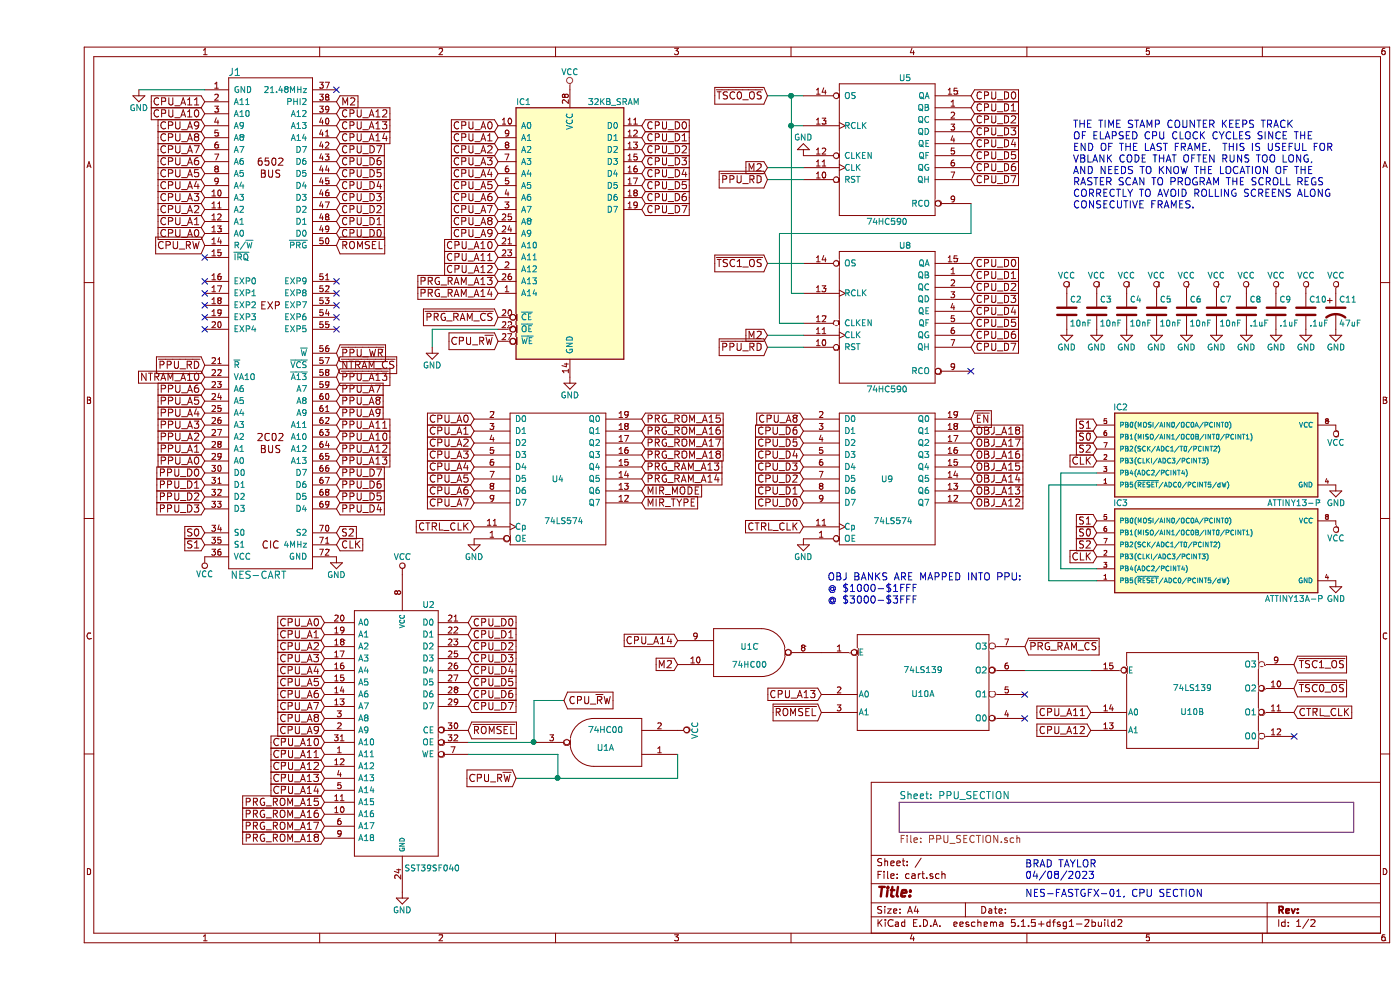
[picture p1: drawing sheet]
EESchema Schematic File Version 4
EELAYER 30 0
EELAYER END
$Descr A4 11693 8268
encoding utf-8
Sheet 1 2
Title ""
Date ""
Rev ""
Comp ""
Comment1 ""
Comment2 ""
Comment3 ""
Comment4 ""
$EndDescr
$Comp
L cart-rescue:NES-CART J1
U 1 1
P 1950 2650
F 0 "J1" H 1650 4700 60  0000 C CNN
F 1 "NES-CART" H 1850 500 60  0000 C CNN
F 2 "ALLSTUFF:NES_CART_FINGERS" H 1950 2850 60  0001 C CNN
F 3 "" H 1950 2850 60  0000 C CNN
	1    1950 2650
	1    0    0    -1  
$EndComp
Text GLabel 1400 850  0    60   Input ~ 0
CPU_A11
Text GLabel 1400 950  0    60   Input ~ 0
CPU_A10
Text GLabel 1400 1050 0    60   Input ~ 0
CPU_A9
Text GLabel 1400 1150 0    60   Input ~ 0
CPU_A8
Text GLabel 1400 1250 0    60   Input ~ 0
CPU_A7
Text GLabel 1400 1350 0    60   Input ~ 0
CPU_A6
Text GLabel 1400 1450 0    60   Input ~ 0
CPU_A5
Text GLabel 1400 1550 0    60   Input ~ 0
CPU_A4
Text GLabel 1400 1650 0    60   Input ~ 0
CPU_A3
Text GLabel 1400 1750 0    60   Input ~ 0
CPU_A2
Text GLabel 1400 1850 0    60   Input ~ 0
CPU_A1
Text GLabel 1400 1950 0    60   Input ~ 0
CPU_A0
Text GLabel 1400 2050 0    60   Input ~ 0
CPU_R~W
NoConn ~ 1400 2350
NoConn ~ 1400 2450
NoConn ~ 1400 2550
NoConn ~ 1400 2650
NoConn ~ 1400 2750
NoConn ~ 2500 2350
NoConn ~ 2500 2650
NoConn ~ 2500 2750
NoConn ~ 1400 2150
NoConn ~ 2500 750 
Text GLabel 1400 3050 0    60   Input ~ 0
~PPU_RD
Text GLabel 1400 3150 0    60   Input ~ 0
NTRAM_A10
Text GLabel 1400 3250 0    60   Input ~ 0
PPU_A6
Text GLabel 1400 3350 0    60   Input ~ 0
PPU_A5
Text GLabel 1400 3450 0    60   Input ~ 0
PPU_A4
Text GLabel 1400 3550 0    60   Input ~ 0
PPU_A3
Text GLabel 1400 3650 0    60   Input ~ 0
PPU_A2
Text GLabel 1400 3750 0    60   Input ~ 0
PPU_A1
Text GLabel 1400 3850 0    60   Input ~ 0
PPU_A0
Text GLabel 1400 3950 0    60   Input ~ 0
PPU_D0
Text GLabel 1400 4050 0    60   Input ~ 0
PPU_D1
Text GLabel 1400 4150 0    60   Input ~ 0
PPU_D2
Text GLabel 1400 4250 0    60   Input ~ 0
PPU_D3
Text GLabel 2500 850  2    60   Input ~ 0
M2
Text GLabel 2500 950  2    60   Input ~ 0
CPU_A12
Text GLabel 2500 1050 2    60   Input ~ 0
CPU_A13
Text GLabel 2500 1150 2    60   Input ~ 0
CPU_A14
Text GLabel 2500 1250 2    60   Input ~ 0
CPU_D7
Text GLabel 2500 1350 2    60   Input ~ 0
CPU_D6
Text GLabel 2500 1450 2    60   Input ~ 0
CPU_D5
Text GLabel 2500 1550 2    60   Input ~ 0
CPU_D4
Text GLabel 2500 1650 2    60   Input ~ 0
CPU_D3
Text GLabel 2500 1750 2    60   Input ~ 0
CPU_D2
Text GLabel 2500 1850 2    60   Input ~ 0
CPU_D1
Text GLabel 2500 1950 2    60   Input ~ 0
CPU_D0
Text GLabel 2500 2050 2    60   Input ~ 0
~ROMSEL
Text GLabel 2500 2950 2    60   Input ~ 0
~PPU_WR
Text GLabel 2500 3250 2    60   Input ~ 0
PPU_A7
Text GLabel 2500 3350 2    60   Input ~ 0
PPU_A8
Text GLabel 2500 3450 2    60   Input ~ 0
PPU_A9
Text GLabel 2500 3550 2    60   Input ~ 0
PPU_A11
Text GLabel 2500 3650 2    60   Input ~ 0
PPU_A10
Text GLabel 2500 3750 2    60   Input ~ 0
PPU_A12
Text GLabel 2500 3950 2    60   Input ~ 0
PPU_D7
Text GLabel 2500 4050 2    60   Input ~ 0
PPU_D6
Text GLabel 2500 4150 2    60   Input ~ 0
PPU_D5
Text GLabel 2500 4250 2    60   Input ~ 0
PPU_D4
$Comp
L cart-rescue:GND #PWR0101
U 1 1
P 2500 4650
F 0 "#PWR0101" H 2500 4400 50  0001 C CNN
F 1 "GND" H 2500 4500 50  0000 C CNN
F 2 "" H 2500 4650 50  0000 C CNN
F 3 "" H 2500 4650 50  0000 C CNN
	1    2500 4650
	1    0    0    -1  
$EndComp
$Comp
L cart-rescue:VCC #PWR0103
U 1 1
P 1400 4650
F 0 "#PWR0103" H 1400 4500 50  0001 C CNN
F 1 "VCC" H 1400 4800 50  0000 C CNN
F 2 "" H 1400 4650 50  0000 C CNN
F 3 "" H 1400 4650 50  0000 C CNN
	1    1400 4650
	-1   0    0    1   
$EndComp
$Comp
L cart-rescue:VCC #PWR0104
U 1 1
P 4450 750
F 0 "#PWR0104" H 4450 600 50  0001 C CNN
F 1 "VCC" H 4450 900 50  0000 C CNN
F 2 "" H 4450 750 50  0000 C CNN
F 3 "" H 4450 750 50  0000 C CNN
	1    4450 750 
	1    0    0    -1  
$EndComp
$Comp
L cart-rescue:GND #PWR0105
U 1 1
P 4450 3150
F 0 "#PWR0105" H 4450 2900 50  0001 C CNN
F 1 "GND" H 4450 3000 50  0000 C CNN
F 2 "" H 4450 3150 50  0000 C CNN
F 3 "" H 4450 3150 50  0000 C CNN
	1    4450 3150
	1    0    0    -1  
$EndComp
Text GLabel 3850 1050 0    60   Input ~ 0
CPU_A0
Text GLabel 3850 1150 0    60   Input ~ 0
CPU_A1
Text GLabel 3850 1250 0    60   Input ~ 0
CPU_A2
Text GLabel 3850 1350 0    60   Input ~ 0
CPU_A3
Text GLabel 3850 1450 0    60   Input ~ 0
CPU_A4
Text GLabel 3850 1550 0    60   Input ~ 0
CPU_A5
Text GLabel 3850 1650 0    60   Input ~ 0
CPU_A6
Text GLabel 3850 1750 0    60   Input ~ 0
CPU_A7
Text GLabel 3850 1850 0    60   Input ~ 0
CPU_A8
Text GLabel 3850 1950 0    60   Input ~ 0
CPU_A9
Text GLabel 3850 2050 0    60   Input ~ 0
CPU_A10
Text GLabel 3850 2150 0    60   Input ~ 0
CPU_A11
Text GLabel 3850 2250 0    60   Input ~ 0
CPU_A12
Text GLabel 3850 2350 0    60   Input ~ 0
PRG_RAM_A13
Text GLabel 3850 2450 0    60   Input ~ 0
PRG_RAM_A14
Text GLabel 3850 2650 0    60   Input ~ 0
~PRG_RAM_CS
Text GLabel 3850 2850 0    60   Input ~ 0
CPU_R~W
$Comp
L cart-rescue:GND #PWR0106
U 1 1
P 3300 2900
F 0 "#PWR0106" H 3300 2650 50  0001 C CNN
F 1 "GND" H 3300 2750 50  0000 C CNN
F 2 "" H 3300 2900 50  0000 C CNN
F 3 "" H 3300 2900 50  0000 C CNN
	1    3300 2900
	1    0    0    -1  
$EndComp
Text GLabel 5050 1050 2    60   Input ~ 0
CPU_D0
Text GLabel 5050 1150 2    60   Input ~ 0
CPU_D1
Text GLabel 5050 1250 2    60   Input ~ 0
CPU_D2
Text GLabel 5050 1350 2    60   Input ~ 0
CPU_D3
Text GLabel 5050 1450 2    60   Input ~ 0
CPU_D4
Text GLabel 5050 1550 2    60   Input ~ 0
CPU_D5
Text GLabel 5050 1650 2    60   Input ~ 0
CPU_D6
Text GLabel 5050 1750 2    60   Input ~ 0
CPU_D7
$Comp
L cart-rescue:74HC590 U5
U 1 1
P 7100 1250
F 0 "U5" H 7250 1850 50  0000 C CNN
F 1 "74HC590" H 7100 650 50  0000 C CNN
F 2 "Package_SO:TSSOP-16_4.4x5mm_P0.65mm" H 7100 1250 50  0001 C CNN
F 3 "" H 7100 1250 50  0000 C CNN
	1    7100 1250
	1    0    0    -1  
$EndComp
$Comp
L cart-rescue:74HC590 U8
U 1 1
P 7100 2650
F 0 "U8" H 7250 3250 50  0000 C CNN
F 1 "74HC590" H 7100 2050 50  0000 C CNN
F 2 "Package_SO:TSSOP-16_4.4x5mm_P0.65mm" H 7100 2650 50  0001 C CNN
F 3 "" H 7100 2650 50  0000 C CNN
	1    7100 2650
	1    0    0    -1  
$EndComp
Text GLabel 7800 800  2    60   Input ~ 0
CPU_D0
Text GLabel 7800 900  2    60   Input ~ 0
CPU_D1
Text GLabel 7800 1000 2    60   Input ~ 0
CPU_D2
Text GLabel 7800 1100 2    60   Input ~ 0
CPU_D3
Text GLabel 7800 1200 2    60   Input ~ 0
CPU_D4
Text GLabel 7800 1300 2    60   Input ~ 0
CPU_D5
Text GLabel 7800 1400 2    60   Input ~ 0
CPU_D6
Text GLabel 7800 1500 2    60   Input ~ 0
CPU_D7
Text GLabel 7800 2200 2    60   Input ~ 0
CPU_D0
Text GLabel 7800 2300 2    60   Input ~ 0
CPU_D1
Text GLabel 7800 2400 2    60   Input ~ 0
CPU_D2
Text GLabel 7800 2500 2    60   Input ~ 0
CPU_D3
Text GLabel 7800 2600 2    60   Input ~ 0
CPU_D4
Text GLabel 7800 2700 2    60   Input ~ 0
CPU_D5
Text GLabel 7800 2800 2    60   Input ~ 0
CPU_D6
Text GLabel 7800 2900 2    60   Input ~ 0
CPU_D7
Text GLabel 6100 800  0    60   Input ~ 0
~TSC0_OS
Text GLabel 6100 2200 0    60   Input ~ 0
~TSC1_OS
Text GLabel 6100 1500 0    60   Input ~ 0
~PPU_RD
Text GLabel 6100 2900 0    60   Input ~ 0
~PPU_RD
Text GLabel 6100 1400 0    60   Input ~ 0
M2
Text GLabel 6100 2800 0    60   Input ~ 0
M2
$Comp
L cart-rescue:GND #PWR0107
U 1 1
P 6400 1300
F 0 "#PWR0107" H 6400 1050 50  0001 C CNN
F 1 "GND" H 6400 1150 50  0000 C CNN
F 2 "" H 6400 1300 50  0000 C CNN
F 3 "" H 6400 1300 50  0000 C CNN
	1    6400 1300
	-1   0    0    1   
$EndComp
$Comp
L cart-rescue:29W040 U2
U 1 1
P 3000 6000
F 0 "U2" H 3270 6950 50  0000 C CNN
F 1 "SST39SF040" H 3300 4750 50  0000 C CNN
F 2 "ALLSTUFF:SOIC-32" H 3000 6000 50  0001 C CNN
F 3 "" H 3000 6000 50  0000 C CNN
	1    3000 6000
	1    0    0    -1  
$EndComp
Text GLabel 3600 5200 2    60   Input ~ 0
CPU_D0
Text GLabel 3600 5300 2    60   Input ~ 0
CPU_D1
Text GLabel 3600 5400 2    60   Input ~ 0
CPU_D2
Text GLabel 3600 5500 2    60   Input ~ 0
CPU_D3
Text GLabel 3600 5600 2    60   Input ~ 0
CPU_D4
Text GLabel 3600 5700 2    60   Input ~ 0
CPU_D5
Text GLabel 3600 5800 2    60   Input ~ 0
CPU_D6
Text GLabel 3600 5900 2    60   Input ~ 0
CPU_D7
$Comp
L cart-rescue:GND #PWR0108
U 1 1
P 3050 7450
F 0 "#PWR0108" H 3050 7200 50  0001 C CNN
F 1 "GND" H 3050 7300 50  0000 C CNN
F 2 "" H 3050 7450 50  0000 C CNN
F 3 "" H 3050 7450 50  0000 C CNN
	1    3050 7450
	1    0    0    -1  
$EndComp
$Comp
L cart-rescue:VCC #PWR0109
U 1 1
P 3050 4800
F 0 "#PWR0109" H 3050 4650 50  0001 C CNN
F 1 "VCC" H 3050 4950 50  0000 C CNN
F 2 "" H 3050 4800 50  0000 C CNN
F 3 "" H 3050 4800 50  0000 C CNN
	1    3050 4800
	1    0    0    -1  
$EndComp
Text GLabel 2400 5200 0    60   Input ~ 0
CPU_A0
Text GLabel 2400 5300 0    60   Input ~ 0
CPU_A1
Text GLabel 2400 5400 0    60   Input ~ 0
CPU_A2
Text GLabel 2400 5500 0    60   Input ~ 0
CPU_A3
Text GLabel 2400 5600 0    60   Input ~ 0
CPU_A4
Text GLabel 2400 5700 0    60   Input ~ 0
CPU_A5
Text GLabel 2400 5800 0    60   Input ~ 0
CPU_A6
Text GLabel 2400 5900 0    60   Input ~ 0
CPU_A7
Text GLabel 2400 6000 0    60   Input ~ 0
CPU_A8
Text GLabel 2400 6100 0    60   Input ~ 0
CPU_A9
Text GLabel 2400 6200 0    60   Input ~ 0
CPU_A10
Text GLabel 2400 6300 0    60   Input ~ 0
CPU_A11
Text GLabel 2400 6400 0    60   Input ~ 0
CPU_A12
Text GLabel 2400 6500 0    60   Input ~ 0
CPU_A13
Text GLabel 2400 6600 0    60   Input ~ 0
CPU_A14
Text GLabel 2400 6700 0    60   Input ~ 0
PRG_ROM_A15
Text GLabel 2400 6800 0    60   Input ~ 0
PRG_ROM_A16
Text GLabel 2400 6900 0    60   Input ~ 0
PRG_ROM_A17
Text GLabel 2400 7000 0    60   Input ~ 0
PRG_ROM_A18
Text GLabel 3600 6100 2    60   Input ~ 0
~ROMSEL
Text GLabel 3650 3500 0    60   Input ~ 0
CPU_A0
Text GLabel 3650 3600 0    60   Input ~ 0
CPU_A1
Text GLabel 3650 3700 0    60   Input ~ 0
CPU_A2
Text GLabel 3650 3800 0    60   Input ~ 0
CPU_A3
Text GLabel 3650 3900 0    60   Input ~ 0
CPU_A4
Text GLabel 3650 4000 0    60   Input ~ 0
CPU_A5
Text GLabel 3650 4100 0    60   Input ~ 0
CPU_A6
Text GLabel 3650 4200 0    60   Input ~ 0
CPU_A7
Text GLabel 3650 4400 0    60   Input ~ 0
CTRL_CLK
Text GLabel 5050 3500 2    60   Input ~ 0
PRG_ROM_A15
Text GLabel 5050 3600 2    60   Input ~ 0
PRG_ROM_A16
Text GLabel 5050 3700 2    60   Input ~ 0
PRG_ROM_A17
Text GLabel 5050 3800 2    60   Input ~ 0
PRG_ROM_A18
Text GLabel 5050 3900 2    60   Input ~ 0
PRG_RAM_A13
Text GLabel 5050 4000 2    60   Input ~ 0
PRG_RAM_A14
$Comp
L cart-rescue:ATTINY13-P IC2
U 1 1
P 9850 3800
F 0 "IC2" H 9050 4200 50  0000 C CNN
F 1 "ATTINY13-P" H 10500 3400 50  0000 C CNN
F 2 "Package_DIP:DIP-8_W7.62mm" H 10150 4200 50  0001 C CIN
F 3 "" H 9050 4150 50  0000 C CNN
	1    9850 3800
	1    0    0    -1  
$EndComp
$Comp
L cart-rescue:VCC #PWR0110
U 1 1
P 10850 3550
F 0 "#PWR0110" H 10850 3400 50  0001 C CNN
F 1 "VCC" H 10850 3700 50  0000 C CNN
F 2 "" H 10850 3550 50  0000 C CNN
F 3 "" H 10850 3550 50  0000 C CNN
	1    10850 3550
	-1   0    0    1   
$EndComp
$Comp
L cart-rescue:GND #PWR0111
U 1 1
P 10850 4050
F 0 "#PWR0111" H 10850 3800 50  0001 C CNN
F 1 "GND" H 10850 3900 50  0000 C CNN
F 2 "" H 10850 4050 50  0000 C CNN
F 3 "" H 10850 4050 50  0000 C CNN
	1    10850 4050
	1    0    0    -1  
$EndComp
$Comp
L cart-rescue:74LS139 U10
U 2 1
P 9650 5850
F 0 "U10" H 9650 5950 50  0000 C CNN
F 1 "74LS139" H 9650 5750 50  0000 C CNN
F 2 "Package_SO:TSSOP-16_4.4x5mm_P0.65mm" H 9650 5850 50  0001 C CNN
F 3 "" H 9650 5850 50  0000 C CNN
	2    9650 5850
	1    0    0    1   
$EndComp
$Comp
L cart-rescue:74LS139 U10
U 1 1
P 7400 5700
F 0 "U10" H 7400 5800 50  0000 C CNN
F 1 "74LS139" H 7400 5600 50  0000 C CNN
F 2 "Package_SO:TSSOP-16_4.4x5mm_P0.65mm" H 7400 5700 50  0001 C CNN
F 3 "" H 7400 5700 50  0000 C CNN
	1    7400 5700
	1    0    0    1   
$EndComp
$Comp
L cart-rescue:74HC00 U1
U 3 1
P 5950 5450
F 0 "U1" H 5950 5500 50  0000 C CNN
F 1 "74HC00" H 5950 5350 50  0000 C CNN
F 2 "Package_SO:TSSOP-14_4.4x5mm_P0.65mm" H 5950 5450 50  0001 C CNN
F 3 "" H 5950 5450 50  0000 C CNN
	3    5950 5450
	1    0    0    -1  
$EndComp
Text GLabel 8250 5400 2    60   Input ~ 0
~PRG_RAM_CS
NoConn ~ 8250 6000
NoConn ~ 8250 5800
NoConn ~ 10500 6150
Text GLabel 6550 5950 0    60   Input ~ 0
~ROMSEL
Text GLabel 6550 5800 0    60   Input ~ 0
CPU_A13
Text GLabel 5350 5350 0    60   Input ~ 0
CPU_A14
Text GLabel 5350 5550 0    60   Input ~ 0
M2
Text GLabel 8800 5950 0    60   Input ~ 0
CPU_A11
Text GLabel 8800 6100 0    60   Input ~ 0
CPU_A12
Text GLabel 10500 5550 2    60   Input ~ 0
~TSC1_OS
Text GLabel 10500 5750 2    60   Input ~ 0
~TSC0_OS
Text GLabel 10500 5950 2    60   Input ~ 0
CTRL_CLK
NoConn ~ 7800 3100
$Comp
L cart-rescue:GND #PWR0112
U 1 1
P 850 750
F 0 "#PWR0112" H 850 500 50  0001 C CNN
F 1 "GND" H 850 600 50  0000 C CNN
F 2 "" H 850 750 50  0000 C CNN
F 3 "" H 850 750 50  0000 C CNN
	1    850  750 
	1    0    0    -1  
$EndComp
Text Notes 8250 7500 0    60   ~ 0
NES-FASTGFX-01, CPU SECTION
Text GLabel 8850 3850 0    60   Input ~ 0
CLK
Text GLabel 2500 4550 2    60   Input ~ 0
CLK
Text GLabel 2500 4450 2    60   Input ~ 0
S2
Text GLabel 8850 3750 0    60   Input ~ 0
S2
Text GLabel 8850 3650 0    60   Input ~ 0
S0
Text GLabel 1400 4450 0    60   Input ~ 0
S0
Text GLabel 1400 4550 0    60   Input ~ 0
S1
Text GLabel 8850 3550 0    60   Input ~ 0
S1
$Comp
L cart-rescue:ATTINY13A-P IC3
U 1 1
P 9850 4600
F 0 "IC3" H 9050 5000 50  0000 C CNN
F 1 "ATTINY13A-P" H 10500 4200 50  0000 C CNN
F 2 "Package_SO:SOIC-8_3.9x4.9mm_P1.27mm" H 9300 4200 50  0001 C CIN
F 3 "" H 9050 4950 50  0000 C CNN
	1    9850 4600
	1    0    0    -1  
$EndComp
$Comp
L cart-rescue:GND #PWR0113
U 1 1
P 10850 4850
F 0 "#PWR0113" H 10850 4600 50  0001 C CNN
F 1 "GND" H 10850 4700 50  0000 C CNN
F 2 "" H 10850 4850 50  0000 C CNN
F 3 "" H 10850 4850 50  0000 C CNN
	1    10850 4850
	1    0    0    -1  
$EndComp
$Comp
L cart-rescue:VCC #PWR0114
U 1 1
P 10850 4350
F 0 "#PWR0114" H 10850 4200 50  0001 C CNN
F 1 "VCC" H 10850 4500 50  0000 C CNN
F 2 "" H 10850 4350 50  0000 C CNN
F 3 "" H 10850 4350 50  0000 C CNN
	1    10850 4350
	-1   0    0    1   
$EndComp
Text GLabel 8850 4350 0    60   Input ~ 0
S1
Text GLabel 8850 4450 0    60   Input ~ 0
S0
Text GLabel 8850 4550 0    60   Input ~ 0
S2
Text GLabel 8850 4650 0    60   Input ~ 0
CLK
$Comp
L cart-rescue:C C2
U 1 1
P 8600 2600
F 0 "C2" H 8625 2700 50  0000 L CNN
F 1 "10nF" H 8625 2500 50  0000 L CNN
F 2 "Capacitor_SMD:C_0603_1608Metric_Pad1.05x0.95mm_HandSolder" H 8638 2450 50  0001 C CNN
F 3 "" H 8600 2600 50  0000 C CNN
	1    8600 2600
	1    0    0    -1  
$EndComp
$Comp
L cart-rescue:C C3
U 1 1
P 8850 2600
F 0 "C3" H 8875 2700 50  0000 L CNN
F 1 "10nF" H 8875 2500 50  0000 L CNN
F 2 "Capacitor_SMD:C_0603_1608Metric_Pad1.05x0.95mm_HandSolder" H 8888 2450 50  0001 C CNN
F 3 "" H 8850 2600 50  0000 C CNN
	1    8850 2600
	1    0    0    -1  
$EndComp
$Comp
L cart-rescue:C C4
U 1 1
P 9100 2600
F 0 "C4" H 9125 2700 50  0000 L CNN
F 1 "10nF" H 9125 2500 50  0000 L CNN
F 2 "Capacitor_SMD:C_0603_1608Metric_Pad1.05x0.95mm_HandSolder" H 9138 2450 50  0001 C CNN
F 3 "" H 9100 2600 50  0000 C CNN
	1    9100 2600
	1    0    0    -1  
$EndComp
$Comp
L cart-rescue:C C5
U 1 1
P 9350 2600
F 0 "C5" H 9375 2700 50  0000 L CNN
F 1 "10nF" H 9375 2500 50  0000 L CNN
F 2 "Capacitor_SMD:C_0603_1608Metric_Pad1.05x0.95mm_HandSolder" H 9388 2450 50  0001 C CNN
F 3 "" H 9350 2600 50  0000 C CNN
	1    9350 2600
	1    0    0    -1  
$EndComp
$Comp
L cart-rescue:C C6
U 1 1
P 9600 2600
F 0 "C6" H 9625 2700 50  0000 L CNN
F 1 "10nF" H 9625 2500 50  0000 L CNN
F 2 "Capacitor_SMD:C_0603_1608Metric_Pad1.05x0.95mm_HandSolder" H 9638 2450 50  0001 C CNN
F 3 "" H 9600 2600 50  0000 C CNN
	1    9600 2600
	1    0    0    -1  
$EndComp
$Comp
L cart-rescue:C C7
U 1 1
P 9850 2600
F 0 "C7" H 9875 2700 50  0000 L CNN
F 1 "10nF" H 9875 2500 50  0000 L CNN
F 2 "Capacitor_SMD:C_0603_1608Metric_Pad1.05x0.95mm_HandSolder" H 9888 2450 50  0001 C CNN
F 3 "" H 9850 2600 50  0000 C CNN
	1    9850 2600
	1    0    0    -1  
$EndComp
$Comp
L cart-rescue:C C8
U 1 1
P 10100 2600
F 0 "C8" H 10125 2700 50  0000 L CNN
F 1 ".1uF" H 10125 2500 50  0000 L CNN
F 2 "Capacitor_SMD:C_0603_1608Metric_Pad1.05x0.95mm_HandSolder" H 10138 2450 50  0001 C CNN
F 3 "" H 10100 2600 50  0000 C CNN
	1    10100 2600
	1    0    0    -1  
$EndComp
$Comp
L cart-rescue:C C9
U 1 1
P 10350 2600
F 0 "C9" H 10375 2700 50  0000 L CNN
F 1 ".1uF" H 10375 2500 50  0000 L CNN
F 2 "Capacitor_SMD:C_0603_1608Metric_Pad1.05x0.95mm_HandSolder" H 10388 2450 50  0001 C CNN
F 3 "" H 10350 2600 50  0000 C CNN
	1    10350 2600
	1    0    0    -1  
$EndComp
$Comp
L cart-rescue:C C10
U 1 1
P 10600 2600
F 0 "C10" H 10625 2700 50  0000 L CNN
F 1 ".1uF" H 10625 2500 50  0000 L CNN
F 2 "Capacitor_SMD:C_0603_1608Metric_Pad1.05x0.95mm_HandSolder" H 10638 2450 50  0001 C CNN
F 3 "" H 10600 2600 50  0000 C CNN
	1    10600 2600
	1    0    0    -1  
$EndComp
$Comp
L cart-rescue:CP1 C11
U 1 1
P 10850 2600
F 0 "C11" H 10875 2700 50  0000 L CNN
F 1 "47uF" H 10875 2500 50  0000 L CNN
F 2 "Capacitor_SMD:CP_Elec_4x5.3" H 10850 2600 50  0001 C CNN
F 3 "" H 10850 2600 50  0000 C CNN
	1    10850 2600
	1    0    0    -1  
$EndComp
$Comp
L cart-rescue:GND #PWR0115
U 1 1
P 8600 2750
F 0 "#PWR0115" H 8600 2500 50  0001 C CNN
F 1 "GND" H 8600 2600 50  0000 C CNN
F 2 "" H 8600 2750 50  0000 C CNN
F 3 "" H 8600 2750 50  0000 C CNN
	1    8600 2750
	1    0    0    -1  
$EndComp
$Comp
L cart-rescue:GND #PWR0116
U 1 1
P 8850 2750
F 0 "#PWR0116" H 8850 2500 50  0001 C CNN
F 1 "GND" H 8850 2600 50  0000 C CNN
F 2 "" H 8850 2750 50  0000 C CNN
F 3 "" H 8850 2750 50  0000 C CNN
	1    8850 2750
	1    0    0    -1  
$EndComp
$Comp
L cart-rescue:GND #PWR0117
U 1 1
P 9100 2750
F 0 "#PWR0117" H 9100 2500 50  0001 C CNN
F 1 "GND" H 9100 2600 50  0000 C CNN
F 2 "" H 9100 2750 50  0000 C CNN
F 3 "" H 9100 2750 50  0000 C CNN
	1    9100 2750
	1    0    0    -1  
$EndComp
$Comp
L cart-rescue:GND #PWR0118
U 1 1
P 9350 2750
F 0 "#PWR0118" H 9350 2500 50  0001 C CNN
F 1 "GND" H 9350 2600 50  0000 C CNN
F 2 "" H 9350 2750 50  0000 C CNN
F 3 "" H 9350 2750 50  0000 C CNN
	1    9350 2750
	1    0    0    -1  
$EndComp
$Comp
L cart-rescue:GND #PWR0119
U 1 1
P 9600 2750
F 0 "#PWR0119" H 9600 2500 50  0001 C CNN
F 1 "GND" H 9600 2600 50  0000 C CNN
F 2 "" H 9600 2750 50  0000 C CNN
F 3 "" H 9600 2750 50  0000 C CNN
	1    9600 2750
	1    0    0    -1  
$EndComp
$Comp
L cart-rescue:GND #PWR0120
U 1 1
P 9850 2750
F 0 "#PWR0120" H 9850 2500 50  0001 C CNN
F 1 "GND" H 9850 2600 50  0000 C CNN
F 2 "" H 9850 2750 50  0000 C CNN
F 3 "" H 9850 2750 50  0000 C CNN
	1    9850 2750
	1    0    0    -1  
$EndComp
$Comp
L cart-rescue:GND #PWR0121
U 1 1
P 10100 2750
F 0 "#PWR0121" H 10100 2500 50  0001 C CNN
F 1 "GND" H 10100 2600 50  0000 C CNN
F 2 "" H 10100 2750 50  0000 C CNN
F 3 "" H 10100 2750 50  0000 C CNN
	1    10100 2750
	1    0    0    -1  
$EndComp
$Comp
L cart-rescue:GND #PWR0122
U 1 1
P 10350 2750
F 0 "#PWR0122" H 10350 2500 50  0001 C CNN
F 1 "GND" H 10350 2600 50  0000 C CNN
F 2 "" H 10350 2750 50  0000 C CNN
F 3 "" H 10350 2750 50  0000 C CNN
	1    10350 2750
	1    0    0    -1  
$EndComp
$Comp
L cart-rescue:GND #PWR0123
U 1 1
P 10600 2750
F 0 "#PWR0123" H 10600 2500 50  0001 C CNN
F 1 "GND" H 10600 2600 50  0000 C CNN
F 2 "" H 10600 2750 50  0000 C CNN
F 3 "" H 10600 2750 50  0000 C CNN
	1    10600 2750
	1    0    0    -1  
$EndComp
$Comp
L cart-rescue:GND #PWR0124
U 1 1
P 10850 2750
F 0 "#PWR0124" H 10850 2500 50  0001 C CNN
F 1 "GND" H 10850 2600 50  0000 C CNN
F 2 "" H 10850 2750 50  0000 C CNN
F 3 "" H 10850 2750 50  0000 C CNN
	1    10850 2750
	1    0    0    -1  
$EndComp
$Comp
L cart-rescue:VCC #PWR0125
U 1 1
P 8600 2450
F 0 "#PWR0125" H 8600 2300 50  0001 C CNN
F 1 "VCC" H 8600 2600 50  0000 C CNN
F 2 "" H 8600 2450 50  0000 C CNN
F 3 "" H 8600 2450 50  0000 C CNN
	1    8600 2450
	1    0    0    -1  
$EndComp
$Comp
L cart-rescue:VCC #PWR0126
U 1 1
P 8850 2450
F 0 "#PWR0126" H 8850 2300 50  0001 C CNN
F 1 "VCC" H 8850 2600 50  0000 C CNN
F 2 "" H 8850 2450 50  0000 C CNN
F 3 "" H 8850 2450 50  0000 C CNN
	1    8850 2450
	1    0    0    -1  
$EndComp
$Comp
L cart-rescue:VCC #PWR0127
U 1 1
P 9100 2450
F 0 "#PWR0127" H 9100 2300 50  0001 C CNN
F 1 "VCC" H 9100 2600 50  0000 C CNN
F 2 "" H 9100 2450 50  0000 C CNN
F 3 "" H 9100 2450 50  0000 C CNN
	1    9100 2450
	1    0    0    -1  
$EndComp
$Comp
L cart-rescue:VCC #PWR0128
U 1 1
P 9350 2450
F 0 "#PWR0128" H 9350 2300 50  0001 C CNN
F 1 "VCC" H 9350 2600 50  0000 C CNN
F 2 "" H 9350 2450 50  0000 C CNN
F 3 "" H 9350 2450 50  0000 C CNN
	1    9350 2450
	1    0    0    -1  
$EndComp
$Comp
L cart-rescue:VCC #PWR0129
U 1 1
P 9600 2450
F 0 "#PWR0129" H 9600 2300 50  0001 C CNN
F 1 "VCC" H 9600 2600 50  0000 C CNN
F 2 "" H 9600 2450 50  0000 C CNN
F 3 "" H 9600 2450 50  0000 C CNN
	1    9600 2450
	1    0    0    -1  
$EndComp
$Comp
L cart-rescue:VCC #PWR0130
U 1 1
P 9850 2450
F 0 "#PWR0130" H 9850 2300 50  0001 C CNN
F 1 "VCC" H 9850 2600 50  0000 C CNN
F 2 "" H 9850 2450 50  0000 C CNN
F 3 "" H 9850 2450 50  0000 C CNN
	1    9850 2450
	1    0    0    -1  
$EndComp
$Comp
L cart-rescue:VCC #PWR0131
U 1 1
P 10100 2450
F 0 "#PWR0131" H 10100 2300 50  0001 C CNN
F 1 "VCC" H 10100 2600 50  0000 C CNN
F 2 "" H 10100 2450 50  0000 C CNN
F 3 "" H 10100 2450 50  0000 C CNN
	1    10100 2450
	1    0    0    -1  
$EndComp
$Comp
L cart-rescue:VCC #PWR0132
U 1 1
P 10350 2450
F 0 "#PWR0132" H 10350 2300 50  0001 C CNN
F 1 "VCC" H 10350 2600 50  0000 C CNN
F 2 "" H 10350 2450 50  0000 C CNN
F 3 "" H 10350 2450 50  0000 C CNN
	1    10350 2450
	1    0    0    -1  
$EndComp
$Comp
L cart-rescue:VCC #PWR0133
U 1 1
P 10600 2450
F 0 "#PWR0133" H 10600 2300 50  0001 C CNN
F 1 "VCC" H 10600 2600 50  0000 C CNN
F 2 "" H 10600 2450 50  0000 C CNN
F 3 "" H 10600 2450 50  0000 C CNN
	1    10600 2450
	1    0    0    -1  
$EndComp
$Comp
L cart-rescue:VCC #PWR0134
U 1 1
P 10850 2450
F 0 "#PWR0134" H 10850 2300 50  0001 C CNN
F 1 "VCC" H 10850 2600 50  0000 C CNN
F 2 "" H 10850 2450 50  0000 C CNN
F 3 "" H 10850 2450 50  0000 C CNN
	1    10850 2450
	1    0    0    -1  
$EndComp
$Comp
L cart-rescue:74LS574 U4
U 1 1
P 4350 4000
F 0 "U4" H 4350 4000 50  0000 C CNN
F 1 "74LS574" H 4400 3650 50  0000 C CNN
F 2 "Package_SO:TSSOP-20_4.4x6.5mm_P0.65mm" H 4350 4000 50  0001 C CNN
F 3 "" H 4350 4000 50  0000 C CNN
	1    4350 4000
	1    0    0    -1  
$EndComp
$Comp
L cart-rescue:GND #PWR0135
U 1 1
P 3650 4500
F 0 "#PWR0135" H 3650 4250 50  0001 C CNN
F 1 "GND" H 3650 4350 50  0000 C CNN
F 2 "" H 3650 4500 50  0000 C CNN
F 3 "" H 3650 4500 50  0000 C CNN
	1    3650 4500
	1    0    0    -1  
$EndComp
$Comp
L cart-rescue:32KB_SRAM IC1
U 1 1
P 4450 1950
F 0 "IC1" H 4000 3050 50  0000 L CNN
F 1 "32KB_SRAM" H 4600 3050 50  0000 L CNN
F 2 "ALLSTUFF:SOIC-28" H 4450 1950 50  0001 C CNN
F 3 "" H 4450 1950 50  0000 C CNN
	1    4450 1950
	1    0    0    -1  
$EndComp
Text GLabel 2500 3150 2    60   Input ~ 0
~PPU_A13
Text GLabel 5050 4100 2    60   Input ~ 0
MIR_MODE
Text GLabel 5050 4200 2    60   Input ~ 0
MIR_TYPE
$Sheet
S 7200 6700 3800 250 
U 5BC9BF61
F0 "PPU_SECTION" 60
F1 "PPU_SECTION.sch" 60
$EndSheet
$Comp
L cart-rescue:74LS574 U9
U 1 1
P 7100 4000
F 0 "U9" H 7100 4000 50  0000 C CNN
F 1 "74LS574" H 7150 3650 50  0000 C CNN
F 2 "Package_SO:TSSOP-20_4.4x6.5mm_P0.65mm" H 7100 4000 50  0001 C CNN
F 3 "" H 7100 4000 50  0000 C CNN
	1    7100 4000
	1    0    0    -1  
$EndComp
Text GLabel 6400 4200 0    60   Input ~ 0
CPU_D0
Text GLabel 6400 4100 0    60   Input ~ 0
CPU_D1
Text GLabel 6400 4000 0    60   Input ~ 0
CPU_D2
$Comp
L cart-rescue:GND #PWR0136
U 1 1
P 6400 4500
F 0 "#PWR0136" H 6400 4250 50  0001 C CNN
F 1 "GND" H 6400 4350 50  0000 C CNN
F 2 "" H 6400 4500 50  0000 C CNN
F 3 "" H 6400 4500 50  0000 C CNN
	1    6400 4500
	1    0    0    -1  
$EndComp
Text GLabel 7800 4200 2    60   Input ~ 0
OBJ_A12
Text GLabel 7800 4100 2    60   Input ~ 0
OBJ_A13
Text GLabel 7800 4000 2    60   Input ~ 0
OBJ_A14
Text GLabel 2500 3850 2    60   Input ~ 0
PPU_A13
Wire Wire Line
	8250 5600 8800 5600
Wire Wire Line
	850  750  1400 750 
Wire Wire Line
	6100 2900 6400 2900
Wire Wire Line
	6100 2800 6400 2800
Wire Wire Line
	6100 1500 6400 1500
Wire Wire Line
	6100 1400 6400 1400
Wire Wire Line
	6100 800  6300 800 
Wire Wire Line
	7800 1950 7800 1700
Wire Wire Line
	6200 1950 7800 1950
Wire Wire Line
	6200 2700 6200 1950
Wire Wire Line
	6400 2700 6200 2700
Wire Wire Line
	6300 2450 6400 2450
Wire Wire Line
	6400 1050 6300 1050
Wire Wire Line
	3300 2750 3300 2900
Wire Wire Line
	3850 2750 3300 2750
Text GLabel 7800 3500 2    60   Input ~ 0
~EN
Text GLabel 6400 3900 0    60   Input ~ 0
CPU_D3
Text GLabel 6400 3800 0    60   Input ~ 0
CPU_D4
Text GLabel 6400 3700 0    60   Input ~ 0
CPU_D5
Text GLabel 6400 3600 0    60   Input ~ 0
CPU_D6
Text GLabel 6400 3500 0    60   Input ~ 0
CPU_A8
Wire Wire Line
	6100 2200 6400 2200
Wire Wire Line
	6300 2450 6300 1050
Connection ~ 6300 800 
Wire Wire Line
	6300 800  6400 800 
Connection ~ 6300 1050
Wire Wire Line
	6300 1050 6300 800 
Text GLabel 6400 4400 0    60   Input ~ 0
CTRL_CLK
Text GLabel 7800 3900 2    60   Input ~ 0
OBJ_A15
Text GLabel 7800 3800 2    60   Input ~ 0
OBJ_A16
Text GLabel 7800 3700 2    60   Input ~ 0
OBJ_A17
Text GLabel 7800 3600 2    60   Input ~ 0
OBJ_A18
Text Notes 8250 7350 0    60   ~ 0
BRAD TAYLOR\n04/08/2023
Text GLabel 2500 3050 2    60   Input ~ 0
~NTRAM_CS
$Comp
L cart-rescue:74HC00 U?
U 1 1
P 4750 6200
AR Path="/5BC9BF61/64BB9B47" Ref="U?"  Part="4" 
AR Path="/64BB9B47" Ref="U1"  Part="1" 
F 0 "U1" H 4750 6250 50  0000 C CNN
F 1 "74HC00" H 4750 6100 50  0000 C CNN
F 2 "Package_SO:TSSOP-14_4.4x5mm_P0.65mm" H 4750 6200 50  0001 C CNN
F 3 "" H 4750 6200 50  0000 C CNN
	1    4750 6200
	-1   0    0    1   
$EndComp
$Comp
L cart-rescue:VCC #PWR?
U 1 1
P 5350 6100
AR Path="/5BC9BF61/64BB9B4D" Ref="#PWR?"  Part="1" 
AR Path="/64BB9B4D" Ref="#PWR09"  Part="1" 
F 0 "#PWR09" H 5350 5950 50  0001 C CNN
F 1 "VCC" H 5350 6250 50  0000 C CNN
F 2 "" H 5350 6100 50  0000 C CNN
F 3 "" H 5350 6100 50  0000 C CNN
	1    5350 6100
	0    1    1    0   
$EndComp
Text GLabel 4000 6500 0    60   Input ~ 0
CPU_R~W
Connection ~ 4150 6200
Wire Wire Line
	3600 6200 4150 6200
Wire Wire Line
	3600 6300 4350 6300
Wire Wire Line
	4350 6300 4350 6500
Wire Wire Line
	4350 6500 5350 6500
Wire Wire Line
	5350 6500 5350 6300
Wire Wire Line
	4000 6500 4350 6500
Connection ~ 4350 6500
Wire Wire Line
	4150 5850 4150 6200
Text GLabel 4400 5850 2    60   Input ~ 0
CPU_~R~W
Wire Wire Line
	4400 5850 4150 5850
Text Notes 6600 5050 0    60   ~ 0
OBJ BANKS ARE MAPPED INTO PPU:\n@ $1000-$1FFF\n@ $3000-$3FFF
Text Notes 8650 1750 0    60   ~ 0
THE TIME STAMP COUNTER KEEPS TRACK\nOF ELAPSED CPU CLOCK CYCLES SINCE THE\nEND OF THE LAST FRAME.  THIS IS USEFUL FOR\nVBLANK CODE THAT OFTEN RUNS TOO LONG,\nAND NEEDS TO KNOW THE LOCATION OF THE\nRASTER SCAN TO PROGRAM THE SCROLL REGS\nCORRECTLY TO AVOID ROLLING SCREENS ALONG\nCONSECUTIVE FRAMES.
NoConn ~ 2500 2450
NoConn ~ 2500 2550
Wire Wire Line
	8850 3950 8550 3950
Wire Wire Line
	8550 3950 8550 4750
Wire Wire Line
	8550 4750 8850 4750
Wire Wire Line
	8850 4050 8450 4050
Wire Wire Line
	8450 4050 8450 4850
Wire Wire Line
	8450 4850 8850 4850
$EndSCHEMATC
